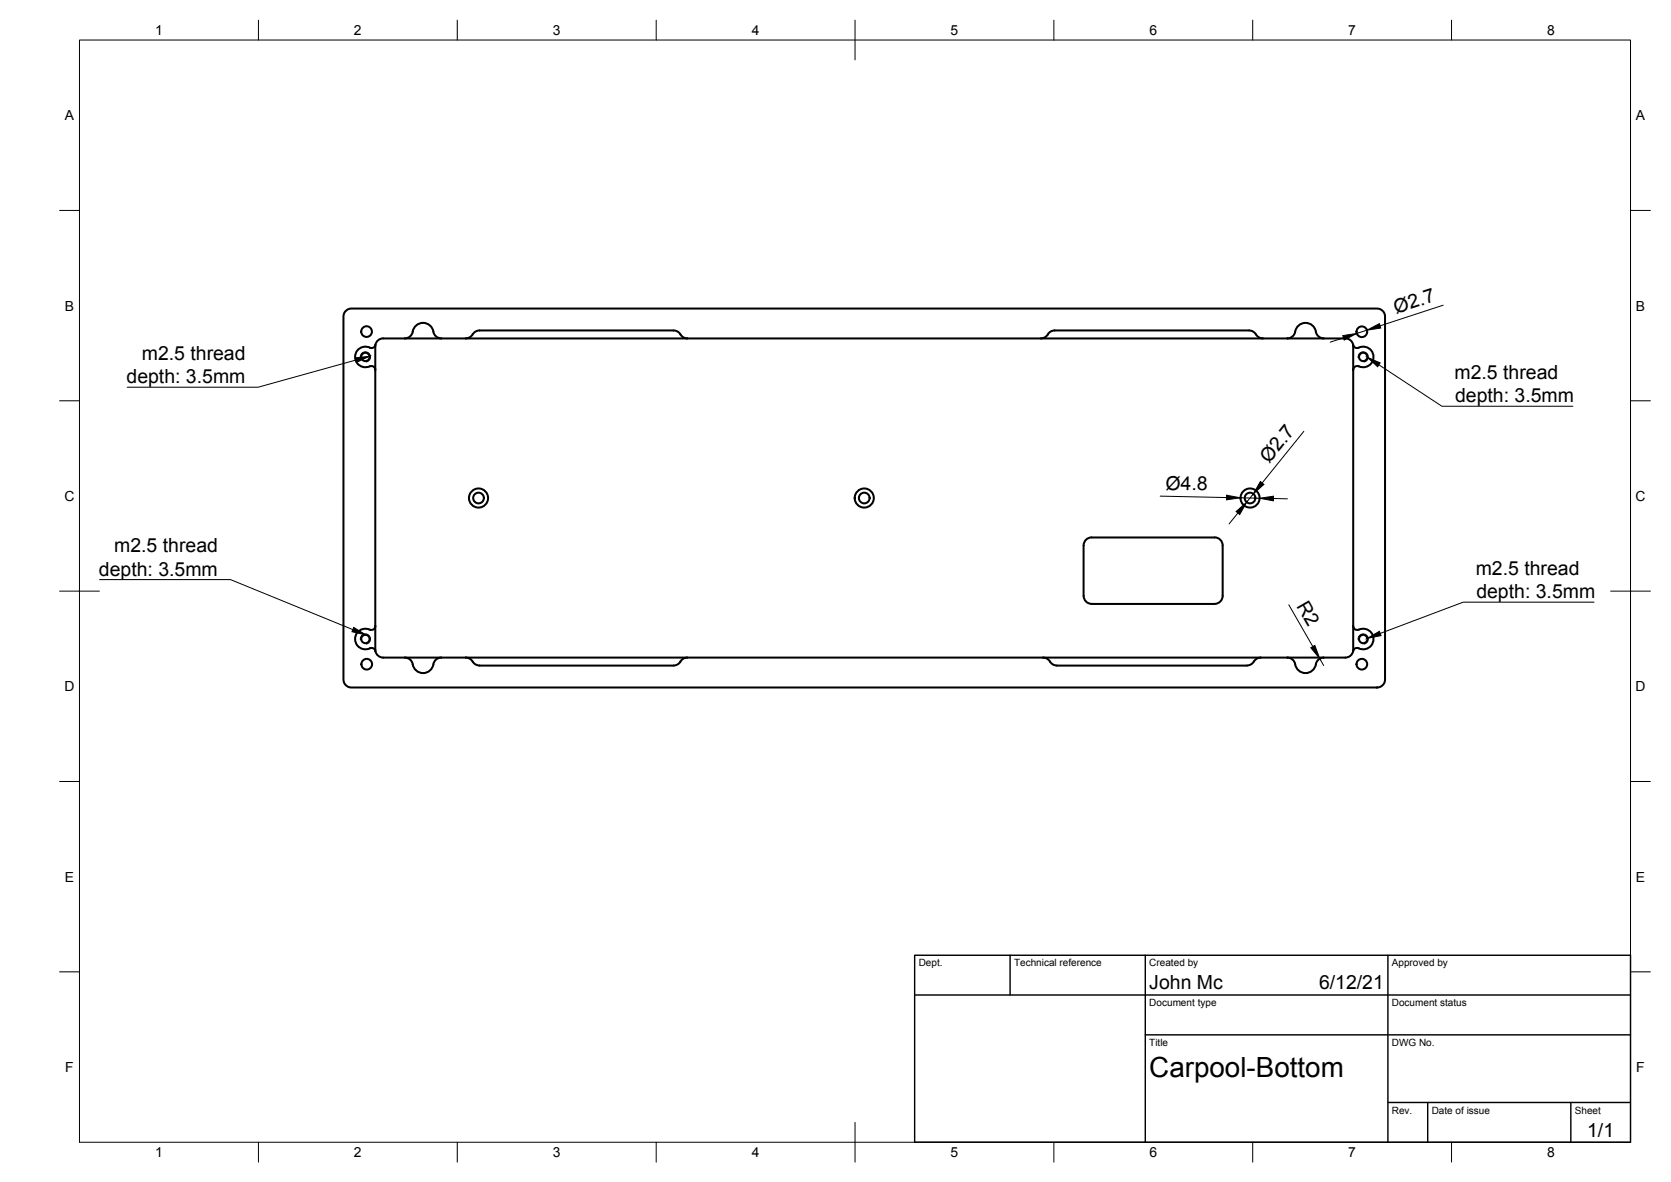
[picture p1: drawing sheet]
<svg xmlns="http://www.w3.org/2000/svg" width="420mm" height="297mm" viewBox="0 0 420 297" stroke-linecap="round" stroke-linejoin="round" font-family="sans-serif">
<!-- layer: Visible -->
<g fill="none" stroke="#000" stroke-width=".51">
<path d="M86.8 78.3l.6-.5 .9-.3h258.1l.6 .2 1 .8 .3 .9v91.5l-.2 .6-.7 .9-1 .4h-258.1l-.7-.2-1-.8-.2-.9v-91.5zM93 92.1a1.01 1.01 0 0 1 1.4 .9M94.4 86.7l-.3 .5-.8 .3a2.61 2.61 0 0 0-4 2 2.61 2.61 0 0 0 3.7 2.6M95.1 85.5l1.3-.4 241.9-.1a1.96 1.96 0 0 1 2 2v76.3a2 2 0 0 1-2 2h-241.9a2 2 0 0 1-2-2v-76.3l.1-.8zM101.8 85a2.18 2.18 0 0 0 2.1-2.2 2.69 2.69 0 0 1 3-1.6 2.69 2.69 0 0 1 2.2 2.6 2 2 0 0 0 1.8 1.2M118.8 84l-.9 .9-.8 .1M118.8 84l.6-.6 1.2-.4h48.8l.8 .2 1.4 1.5 1.2 .3M265.2 83h48.9l.8 .2 1.5 1.5 1.1 .3M265.2 83l-.8 .2-1.5 1.5-1.2 .3M323.7 85a2.18 2.18 0 0 0 2.1-2.2 2.69 2.69 0 0 1 3-1.6 2.69 2.69 0 0 1 2.2 2.6 2 2 0 0 0 1.8 1.2M340.2 86.7l.3 .5 .9 .3a2.61 2.61 0 0 1 3.9 2 2.61 2.61 0 0 1-3.6 2.6M341.7 92.1a1.01 1.01 0 0 0-1.4 .9"/>
<path d="M272.5 137.1v12.7M274.5 135.1h30.9M274.5 135.1a2 2 0 0 0-2 2M305.4 135.1a2 2 0 0 1 2 2v12.7a2 2 0 0 1-2 2h-30.9a2.04 2.04 0 0 1-2-2M94.4 157.3a1.17 1.17 0 0 1-.8 1 1.17 1.17 0 0 1-1.2-.3 2.61 2.61 0 0 0-3.1 3.1 2.61 2.61 0 0 0 4 1.7l.8 .3 .3 .5M340.3 157.3a1.01 1.01 0 0 0 1.4 .9 2.61 2.61 0 0 1 3.6 2.6 2.61 2.61 0 0 1-3.9 2l-.9 .3-.3 .5M101.8 165.3a2.18 2.18 0 0 1 2.1 2.2 2.69 2.69 0 0 0 3 1.6 2.69 2.69 0 0 0 2.2-2.6 2 2 0 0 1 1.8-1.2M117.1 165.3l1.2 .3 .5 .7M172.8 165.3l-1.2 .3-1.4 1.5-.8 .1-48.8 .1-1.2-.4-.6-.7M262.3 165.3l1.1 .3 1.2 1.3 1.1 .4 47.8-.1 .8-.1 1.5-1.5 1.2-.3M323.7 165.3a2.18 2.18 0 0 1 2.1 2.2 2.69 2.69 0 0 0 3 1.6 2.69 2.69 0 0 0 2.2-2.6 2 2 0 0 1 1.8-1.2"/>
<circle cx="91.9" cy="89.7" r="1.05"/>
<circle cx="92.2" cy="83.3" r="1.34"/>
<circle cx="342.4" cy="83.4" r="1.34"/>
<circle cx="342.8" cy="89.7" r="1.05"/>
<circle cx="120.3" cy="125.2" r="1.34"/>
<circle cx="120.3" cy="125.2" r="2.4"/>
<circle cx="217.3" cy="125.2" r="1.34"/>
<circle cx="217.3" cy="125.2" r="2.4"/>
<circle cx="314.3" cy="125.2" r="1.34"/>
<circle cx="314.3" cy="125.2" r="2.4"/>
<circle cx="91.9" cy="160.6" r="1.05"/>
<circle cx="92.2" cy="166.9" r="1.34"/>
<circle cx="342.4" cy="166.9" r="1.34"/>
<circle cx="342.8" cy="160.6" r="1.05"/>
</g>
<!-- layer: Visible Narrow -->
<path d="M90.6 89.9a1.28 1.28 0 0 1 1.1-1.5 1.28 1.28 0 0 1 1.4 1.1 1.28 1.28 0 0 1-1 1.5M341.5 89.9a1.28 1.28 0 0 1 1-1.5 1.28 1.28 0 0 1 1.5 1.1 1.28 1.28 0 0 1-1 1.5M90.6 160.8a1.28 1.28 0 0 1 1.1-1.5 1.28 1.28 0 0 1 1.4 1.1 1.28 1.28 0 0 1-1 1.4M341.5 160.8a1.28 1.28 0 0 1 1-1.5 1.28 1.28 0 0 1 1.5 1.1 1.28 1.28 0 0 1-1 1.4" fill="none" stroke="#000" stroke-width=".25"/>
<!-- layer: Border -->
<g fill="none" stroke="#000" stroke-width=".25">
<path d="M20 10.1h390v276.9h-390zM65 5.1v5M115 5.1v5M165 5.1v5M215 5.1v10M265 5.1v5M315 5.1v5M365 5.1v5M15 52.9h5M410 52.9h5M15 100.7h5M410 100.7h5"/>
<path d="M15 148.6h10M405 148.6h10M15 196.4h5M410 196.4h5M15 244.2h5M410 244.2h5M65 287v5M115 287v5M165 287v5M215 282.1v9.9M265 287v5M315 287v5"/>
<path d="M365 287v5"/>
</g>
<!-- layer: TitleBlock -->
<path d="M230 240.1h180v46.9h-180zM230 250h180M254 240.1v9.9M288 240.1v46.9M349 240.1v46.9M288 260.1h122M349 277.1h61M359 277.1v9.9M395 277.1v9.9" fill="none" stroke="#000" stroke-width=".36"/>
<!-- layer: Annotations -->
<path d="M89.4 89.9l3.5-.4-3.2 1.5zM343.8 89.8l3.2 1.4-.6 1zM88.9 157.7l3.1 1.8-3.5-.7zM343.8 160.4l3-1.7 .5 1z" fill="#000" stroke="#000" stroke-width=".25"/>
<path d="M89.5 90.5l-24.6 6.8h-32.9M346.7 91.7l15.9 10.4h32.9M25 145.7h33l30.7 12.5M400.8 151.3h-32.9l-20.9 7.9" fill="none" stroke="#000" stroke-width=".25"/>
<!-- layer: Dimensions -->
<path d="M362.9 76.7l-15.9 5.2M337.8 84.9l-3.3 1.1M343.7 83l-2.6 .8M327.8 108.4l-10.4 13M291.7 124.7l16.7 .3M311.3 128.9l-2.2 2.7M311.9 125.1l4.8 .1M315.2 124.1l-1.7 2.1M320.2 125.3l3.5 .1M324.1 152l6 10.5M331.8 165.5l1 1.7" fill="none" stroke="#000" stroke-width=".25"/>
<path d="M337.6 84.3l3.5-.5-3.1 1.7zM343.7 83l3.1-1.7 .4 1.1zM308.4 124.4l3.5 .7-3.5 .5zM310.8 128.6l2.7-2.4-1.8 3.1zM316.9 121l.9 .7-2.6 2.4zM316.7 125.2l3.5-.5v1.2zM329.6 162.8l1-.6 1.2 3.3z" fill="#000" stroke="#000" stroke-width=".25"/>
<text font-size="7" x="289" y="270.6">Carpool-Bottom</text>
<g font-size="4.9">
<text x="351.1" y="78.8" transform="rotate(-18 351.1 78.8)">Ø2.7</text>
<text x="35.7" y="90.5">m2.5 thread</text>
<text x="365.7" y="95.3">m2.5 thread</text>
<text x="31.8" y="96.3">depth: 3.5mm</text>
<text x="365.9" y="101.1">depth: 3.5mm</text>
<text x="319.1" y="116.6" transform="rotate(-51 319.1 116.6)">Ø2.7</text>
<text x="293.1" y="123.1" transform="rotate(1 293.1 123.1)">Ø4.8</text>
<text x="28.7" y="138.8">m2.5 thread</text>
<text x="24.9" y="144.7">depth: 3.5mm</text>
<text x="371.1" y="144.5">m2.5 thread</text>
<text x="325.9" y="152.2" transform="rotate(60 325.9 152.2)">R2</text>
<text x="371.2" y="150.4">depth: 3.5mm</text>
<text x="289" y="248.5">John Mc</text>
<text x="331.7" y="248.5">6/12/21</text>
<text x="399.1" y="285.7">1/1</text>
</g>
<g font-size="3.5">
<text x="39" y="8.8">1</text>
<text x="89" y="8.8">2</text>
<text x="139" y="8.8">3</text>
<text x="189" y="8.8">4</text>
<text x="239" y="8.8">5</text>
<text x="289" y="8.8">6</text>
<text x="339" y="8.8">7</text>
<text x="389" y="8.8">8</text>
<text x="16.3" y="30.2">A</text>
<text x="411.3" y="30.2">A</text>
<text x="16.3" y="78">B</text>
<text x="411.3" y="78">B</text>
<text x="16.2" y="125.9">C</text>
<text x="411.2" y="125.9">C</text>
<text x="16.2" y="173.7">D</text>
<text x="411.2" y="173.7">D</text>
<text x="16.3" y="221.6">E</text>
<text x="411.3" y="221.6">E</text>
<text x="16.4" y="269.4">F</text>
<text x="411.4" y="269.4">F</text>
<text x="39" y="290.8">1</text>
<text x="89" y="290.8">2</text>
<text x="139" y="290.8">3</text>
<text x="189" y="290.8">4</text>
<text x="239" y="290.8">5</text>
<text x="289" y="290.8">6</text>
<text x="339" y="290.8">7</text>
<text x="389" y="290.8">8</text>
</g>
<g font-size="2.5">
<text x="231" y="242.9">Dept.</text>
<text x="255" y="242.9">Technical reference</text>
<text x="289" y="242.9">Created by</text>
<text x="350" y="242.9">Approved by</text>
<text x="289" y="252.8">Document type</text>
<text x="350" y="252.8">Document status</text>
<text x="289" y="262.9">Title</text>
<text x="350" y="262.9">DWG No.</text>
<text x="350" y="279.9">Rev.</text>
<text x="360" y="279.9">Date of issue</text>
<text x="396" y="279.9">Sheet</text>
</g>
</svg>
